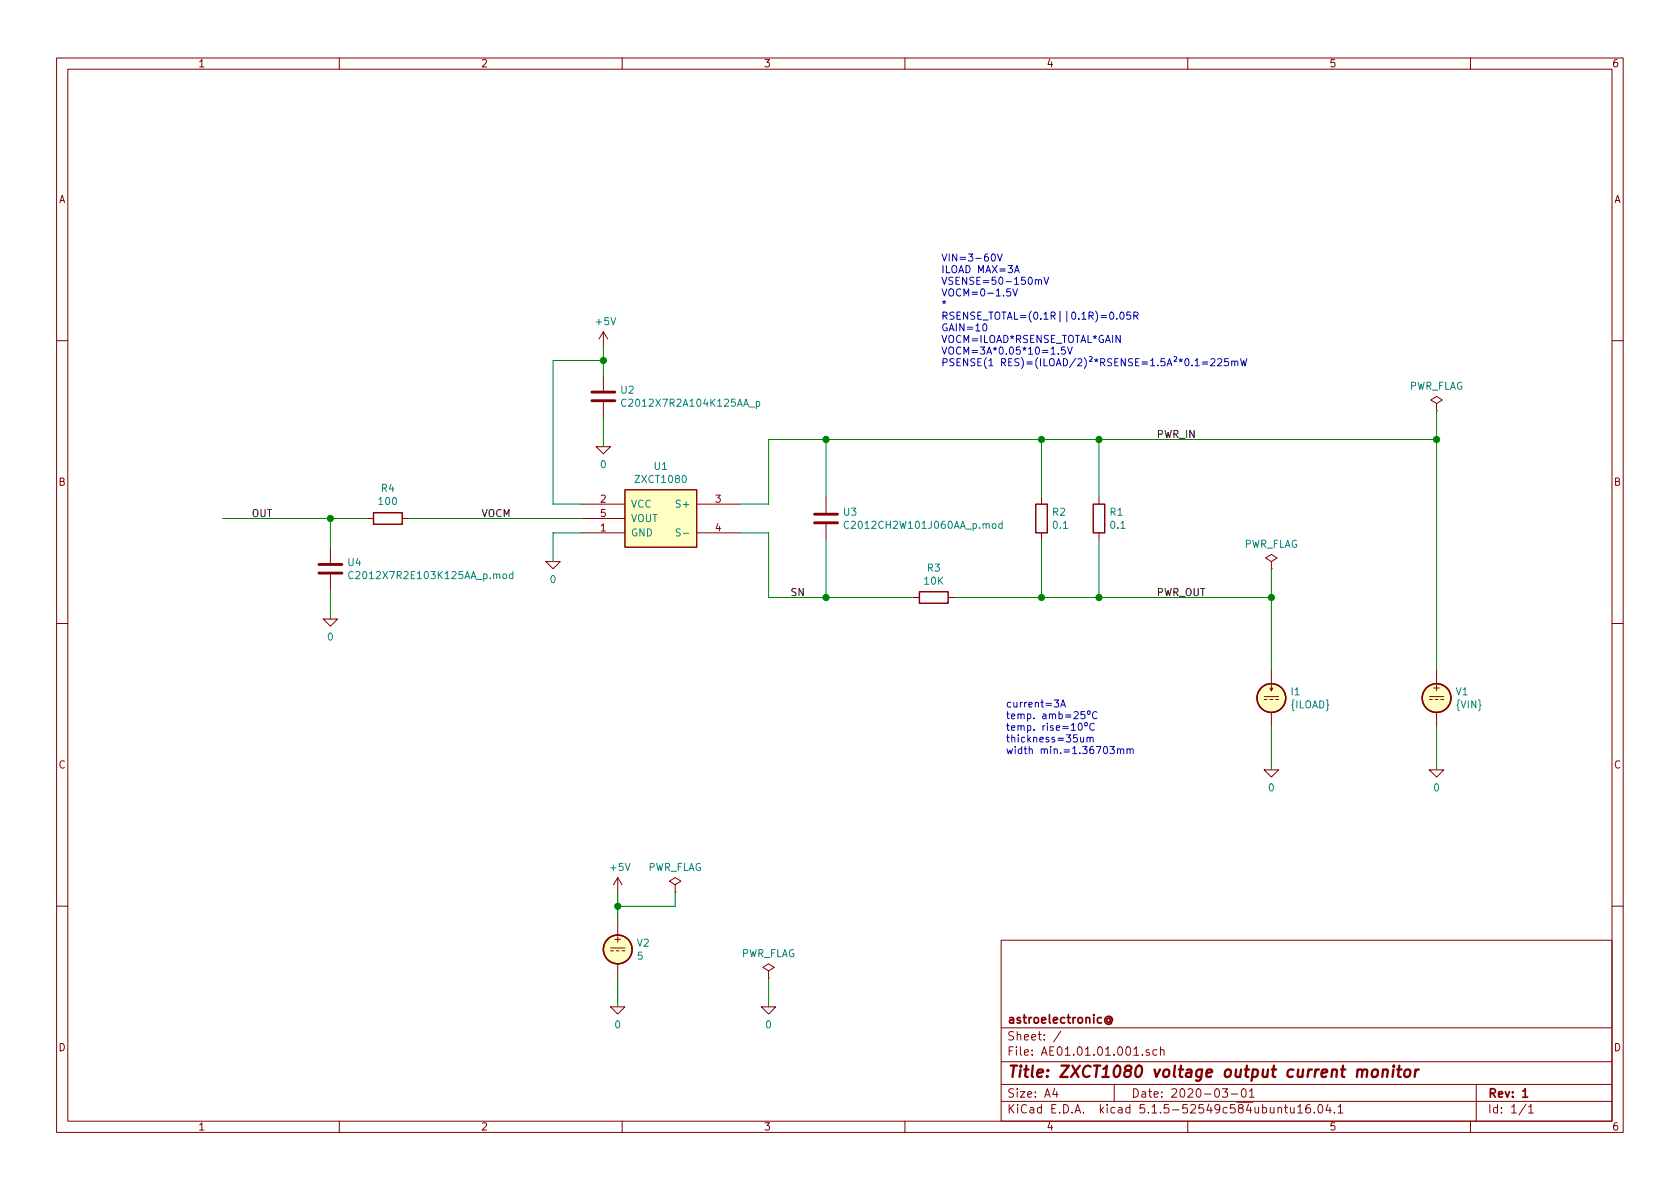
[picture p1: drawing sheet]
EESchema Schematic File Version 4
EELAYER 30 0
EELAYER END
$Descr A4 11693 8268
encoding utf-8
Sheet 1 1
Title "ZXCT1080 voltage output current monitor"
Date "2020-03-01"
Rev "1"
Comp "astroelectronic@"
Comment1 ""
Comment2 ""
Comment3 ""
Comment4 ""
$EndDescr
$Comp
L pspice:0 #GND02
U 1 1
P 5350 7000
F 0 "#GND02" H 5350 6900 50  0001 C CNN
F 1 "0" H 5350 6877 50  0000 C CNN
F 2 "" H 5350 7000 50  0001 C CNN
F 3 "~" H 5350 7000 50  0001 C CNN
	1    5350 7000
	1    0    0    -1  
$EndComp
Wire Wire Line
	5350 7000 5350 6800
$Comp
L power:PWR_FLAG #FLG02
U 1 1
P 5350 6800
F 0 "#FLG02" H 5350 6875 50  0001 C CNN
F 1 "PWR_FLAG" H 5350 6973 50  0000 C CNN
F 2 "" H 5350 6800 50  0001 C CNN
F 3 "~" H 5350 6800 50  0001 C CNN
	1    5350 6800
	1    0    0    -1  
$EndComp
Wire Wire Line
	4300 6800 4300 7000
$Comp
L pspice:0 #GND01
U 1 1
P 4300 7000
F 0 "#GND01" H 4300 6900 50  0001 C CNN
F 1 "0" H 4300 6877 50  0000 C CNN
F 2 "" H 4300 7000 50  0001 C CNN
F 3 "~" H 4300 7000 50  0001 C CNN
	1    4300 7000
	1    0    0    -1  
$EndComp
Wire Wire Line
	4300 6400 4300 6300
$Comp
L power:+5V #PWR01
U 1 1
P 4300 6200
F 0 "#PWR01" H 4300 6050 50  0001 C CNN
F 1 "+5V" H 4315 6373 50  0000 C CNN
F 2 "" H 4300 6200 50  0001 C CNN
F 3 "" H 4300 6200 50  0001 C CNN
	1    4300 6200
	1    0    0    -1  
$EndComp
Wire Wire Line
	4300 6300 4700 6300
Wire Wire Line
	4700 6300 4700 6200
Connection ~ 4300 6300
Wire Wire Line
	4300 6300 4300 6200
$Comp
L power:PWR_FLAG #FLG01
U 1 1
P 4700 6200
F 0 "#FLG01" H 4700 6275 50  0001 C CNN
F 1 "PWR_FLAG" H 4700 6373 50  0000 C CNN
F 2 "" H 4700 6200 50  0001 C CNN
F 3 "~" H 4700 6200 50  0001 C CNN
	1    4700 6200
	1    0    0    -1  
$EndComp
Wire Wire Line
	10000 5050 10000 5350
$Comp
L pspice:0 #GND0101
U 1 1
P 10000 5350
F 0 "#GND0101" H 10000 5250 50  0001 C CNN
F 1 "0" H 10000 5227 50  0000 C CNN
F 2 "" H 10000 5350 50  0001 C CNN
F 3 "~" H 10000 5350 50  0001 C CNN
	1    10000 5350
	1    0    0    -1  
$EndComp
Wire Wire Line
	8850 5050 8850 5350
$Comp
L pspice:0 #GND0102
U 1 1
P 8850 5350
F 0 "#GND0102" H 8850 5250 50  0001 C CNN
F 1 "0" H 8850 5227 50  0000 C CNN
F 2 "" H 8850 5350 50  0001 C CNN
F 3 "~" H 8850 5350 50  0001 C CNN
	1    8850 5350
	1    0    0    -1  
$EndComp
Wire Wire Line
	8850 4650 8850 4150
$Comp
L Device:R R1
U 1 1
P 7650 3600
F 0 "R1" H 7720 3646 50  0000 L CNN
F 1 "0.1" H 7720 3555 50  0000 L CNN
F 2 "Resistor_SMD:R_2512_6332Metric" V 7580 3600 50  0001 C CNN
F 3 "~" H 7650 3600 50  0001 C CNN
F 4 "R" H 7650 3600 50  0001 C CNN "Spice_Primitive"
F 5 "0.1" H 7650 3600 50  0001 C CNN "Spice_Model"
F 6 "Y" H 7650 3600 50  0001 C CNN "Spice_Netlist_Enabled"
	1    7650 3600
	1    0    0    -1  
$EndComp
Wire Wire Line
	8850 4150 7650 4150
Wire Wire Line
	7650 4150 7650 3750
$Comp
L Device:R R2
U 1 1
P 7250 3600
F 0 "R2" H 7320 3646 50  0000 L CNN
F 1 "0.1" H 7320 3555 50  0000 L CNN
F 2 "Resistor_SMD:R_2512_6332Metric" V 7180 3600 50  0001 C CNN
F 3 "~" H 7250 3600 50  0001 C CNN
F 4 "R" H 7250 3600 50  0001 C CNN "Spice_Primitive"
F 5 "0.1" H 7250 3600 50  0001 C CNN "Spice_Model"
F 6 "Y" H 7250 3600 50  0001 C CNN "Spice_Netlist_Enabled"
	1    7250 3600
	1    0    0    -1  
$EndComp
Wire Wire Line
	7650 4150 7250 4150
Wire Wire Line
	7250 4150 7250 3750
$Comp
L Device:R R3
U 1 1
P 6500 4150
F 0 "R3" V 6293 4150 50  0000 C CNN
F 1 "10K" V 6384 4150 50  0000 C CNN
F 2 "Resistor_SMD:R_0805_2012Metric" V 6430 4150 50  0001 C CNN
F 3 "~" H 6500 4150 50  0001 C CNN
F 4 "R" H 6500 4150 50  0001 C CNN "Spice_Primitive"
F 5 "10K" H 6500 4150 50  0001 C CNN "Spice_Model"
F 6 "Y" H 6500 4150 50  0001 C CNN "Spice_Netlist_Enabled"
	1    6500 4150
	0    1    1    0   
$EndComp
Wire Wire Line
	7250 4150 6650 4150
Connection ~ 7250 4150
Wire Wire Line
	6350 4150 5750 4150
$Comp
L Device:C U3
U 1 1
P 5750 3600
F 0 "U3" H 5865 3646 50  0000 L CNN
F 1 "C2012CH2W101J060AA_p.mod" H 5865 3555 50  0000 L CNN
F 2 "Capacitor_SMD:C_0805_2012Metric" H 5788 3450 50  0001 C CNN
F 3 "~" H 5750 3600 50  0001 C CNN
F 4 "X" H 5750 3600 50  0001 C CNN "Spice_Primitive"
F 5 "C2012CH2W101J060AA_p" H 5750 3600 50  0001 C CNN "Spice_Model"
F 6 "Y" H 5750 3600 50  0001 C CNN "Spice_Netlist_Enabled"
F 7 "models/C2012CH2W101J060AA_p.mod" H 5750 3600 50  0001 C CNN "Spice_Lib_File"
	1    5750 3600
	1    0    0    -1  
$EndComp
Wire Wire Line
	5750 4150 5750 3750
Wire Wire Line
	5750 4150 5350 4150
Connection ~ 5750 4150
Wire Wire Line
	5350 4150 5350 3700
Wire Wire Line
	5350 3700 5150 3700
Wire Wire Line
	5350 3500 5150 3500
Wire Wire Line
	4050 3700 3850 3700
Wire Wire Line
	3850 3700 3850 3900
$Comp
L pspice:0 #GND0103
U 1 1
P 3850 3900
F 0 "#GND0103" H 3850 3800 50  0001 C CNN
F 1 "0" H 3850 3777 50  0000 C CNN
F 2 "" H 3850 3900 50  0001 C CNN
F 3 "~" H 3850 3900 50  0001 C CNN
	1    3850 3900
	1    0    0    -1  
$EndComp
Wire Wire Line
	4050 3500 3850 3500
Wire Wire Line
	3850 3500 3850 2500
Wire Wire Line
	4050 3600 2850 3600
Text Label 5500 4150 0    50   ~ 0
SN
Text Label 8050 4150 0    50   ~ 0
PWR_OUT
Text Label 3350 3600 0    50   ~ 0
VOCM
$Comp
L Device:C U2
U 1 1
P 4200 2750
F 0 "U2" H 4315 2796 50  0000 L CNN
F 1 "C2012X7R2A104K125AA_p" H 4315 2705 50  0000 L CNN
F 2 "Capacitor_SMD:C_0805_2012Metric" H 4238 2600 50  0001 C CNN
F 3 "~" H 4200 2750 50  0001 C CNN
F 4 "X" H 4200 2750 50  0001 C CNN "Spice_Primitive"
F 5 "C2012X7R2A104K125AA_p" H 4200 2750 50  0001 C CNN "Spice_Model"
F 6 "Y" H 4200 2750 50  0001 C CNN "Spice_Netlist_Enabled"
F 7 "models/C2012X7R2A104K125AA_p.mod" H 4200 2750 50  0001 C CNN "Spice_Lib_File"
	1    4200 2750
	1    0    0    -1  
$EndComp
Wire Wire Line
	4200 2900 4200 3100
$Comp
L pspice:0 #GND04
U 1 1
P 4200 3100
F 0 "#GND04" H 4200 3000 50  0001 C CNN
F 1 "0" H 4200 2977 50  0000 C CNN
F 2 "" H 4200 3100 50  0001 C CNN
F 3 "~" H 4200 3100 50  0001 C CNN
	1    4200 3100
	1    0    0    -1  
$EndComp
Wire Wire Line
	4200 2600 4200 2500
$Comp
L power:+5V #PWR02
U 1 1
P 4200 2400
F 0 "#PWR02" H 4200 2250 50  0001 C CNN
F 1 "+5V" H 4215 2573 50  0000 C CNN
F 2 "" H 4200 2400 50  0001 C CNN
F 3 "" H 4200 2400 50  0001 C CNN
	1    4200 2400
	1    0    0    -1  
$EndComp
Wire Wire Line
	3850 2500 4200 2500
Connection ~ 4200 2500
Wire Wire Line
	4200 2500 4200 2400
$Comp
L Device:R R4
U 1 1
P 2700 3600
F 0 "R4" V 2907 3600 50  0000 C CNN
F 1 "100" V 2816 3600 50  0000 C CNN
F 2 "Resistor_SMD:R_0805_2012Metric" V 2630 3600 50  0001 C CNN
F 3 "~" H 2700 3600 50  0001 C CNN
F 4 "R" H 2700 3600 50  0001 C CNN "Spice_Primitive"
F 5 "100" H 2700 3600 50  0001 C CNN "Spice_Model"
F 6 "Y" H 2700 3600 50  0001 C CNN "Spice_Netlist_Enabled"
	1    2700 3600
	0    -1   -1   0   
$EndComp
Wire Wire Line
	2550 3600 2300 3600
$Comp
L Device:C U4
U 1 1
P 2300 3950
F 0 "U4" H 2415 3996 50  0000 L CNN
F 1 "C2012X7R2E103K125AA_p.mod" H 2415 3905 50  0000 L CNN
F 2 "Capacitor_SMD:C_0805_2012Metric" H 2338 3800 50  0001 C CNN
F 3 "~" H 2300 3950 50  0001 C CNN
F 4 "X" H 2300 3950 50  0001 C CNN "Spice_Primitive"
F 5 "C2012X7R2E103K125AA_p" H 2300 3950 50  0001 C CNN "Spice_Model"
F 6 "Y" H 2300 3950 50  0001 C CNN "Spice_Netlist_Enabled"
F 7 "models/C2012X7R2E103K125AA_p.mod" H 2300 3950 50  0001 C CNN "Spice_Lib_File"
	1    2300 3950
	1    0    0    -1  
$EndComp
Wire Wire Line
	2300 3800 2300 3600
Connection ~ 2300 3600
Wire Wire Line
	2300 3600 1550 3600
Wire Wire Line
	2300 4100 2300 4300
$Comp
L pspice:0 #GND03
U 1 1
P 2300 4300
F 0 "#GND03" H 2300 4200 50  0001 C CNN
F 1 "0" H 2300 4177 50  0000 C CNN
F 2 "" H 2300 4300 50  0001 C CNN
F 3 "~" H 2300 4300 50  0001 C CNN
	1    2300 4300
	1    0    0    -1  
$EndComp
Text Label 1750 3600 0    50   ~ 0
OUT
Connection ~ 5750 3050
Text Label 8050 3050 0    50   ~ 0
PWR_IN
Wire Wire Line
	5350 3050 5350 3500
Wire Wire Line
	5750 3050 5350 3050
Wire Wire Line
	5750 3450 5750 3050
Connection ~ 7250 3050
Wire Wire Line
	7250 3050 5750 3050
Wire Wire Line
	7250 3050 7650 3050
Wire Wire Line
	7250 3450 7250 3050
Wire Wire Line
	7650 3050 10000 3050
Wire Wire Line
	7650 3450 7650 3050
Connection ~ 7650 4150
Connection ~ 7650 3050
Text Notes 6550 2550 0    50   ~ 0
VIN=3-60V\nILOAD MAX=3A\nVSENSE=50-150mV\nVOCM=0-1.5V\n*\nRSENSE_TOTAL=(0.1R||0.1R)=0.05R\nGAIN=10\nVOCM=ILOAD*RSENSE_TOTAL*GAIN\nVOCM=3A*0.05*10=1.5V\nPSENSE(1 RES)=(ILOAD/2)²*RSENSE=1.5A²*0.1=225mW
Text Notes 7000 5250 0    50   ~ 0
current=3A\ntemp. amb=25ºC\ntemp. rise=10ºC\nthickness=35um\nwidth min.=1.36703mm
$Comp
L power:PWR_FLAG #FLG0101
U 1 1
P 8850 3950
F 0 "#FLG0101" H 8850 4025 50  0001 C CNN
F 1 "PWR_FLAG" H 8850 4123 50  0000 C CNN
F 2 "" H 8850 3950 50  0001 C CNN
F 3 "~" H 8850 3950 50  0001 C CNN
	1    8850 3950
	1    0    0    -1  
$EndComp
Wire Wire Line
	8850 4150 8850 3950
Connection ~ 8850 4150
$Comp
L power:PWR_FLAG #FLG0102
U 1 1
P 10000 2850
F 0 "#FLG0102" H 10000 2925 50  0001 C CNN
F 1 "PWR_FLAG" H 10000 3023 50  0000 C CNN
F 2 "" H 10000 2850 50  0001 C CNN
F 3 "~" H 10000 2850 50  0001 C CNN
	1    10000 2850
	1    0    0    -1  
$EndComp
Wire Wire Line
	10000 3050 10000 2850
$Comp
L AE01.17.01.000:ZXCT1080 U1
U 1 1
P 4600 3600
F 0 "U1" H 4600 3965 50  0000 C CNN
F 1 "ZXCT1080" H 4600 3874 50  0000 C CNN
F 2 "Package_TO_SOT_SMD:SOT-23-5" H 4350 3100 50  0001 L BNN
F 3 "~" H 4350 3000 50  0001 L BNN
F 4 "X" H 4600 3600 50  0001 C CNN "Spice_Primitive"
F 5 "ZXCT1080" H 4600 3600 50  0001 C CNN "Spice_Model"
F 6 "Y" H 4600 3600 50  0001 C CNN "Spice_Netlist_Enabled"
F 7 "models/ZXCT1080.spice.txt" H 4600 3600 50  0001 C CNN "Spice_Lib_File"
	1    4600 3600
	1    0    0    -1  
$EndComp
$Comp
L Simulation_SPICE:VDC V2
U 1 1
P 4300 6600
F 0 "V2" H 4430 6646 50  0000 L CNN
F 1 "5" H 4430 6555 50  0000 L CNN
F 2 "" H 4300 6600 50  0001 C CNN
F 3 "~" H 4300 6600 50  0001 C CNN
F 4 "Y" H 4300 6600 50  0001 L CNN "Spice_Netlist_Enabled"
F 5 "V" H 4300 6600 50  0001 L CNN "Spice_Primitive"
	1    4300 6600
	1    0    0    -1  
$EndComp
$Comp
L Simulation_SPICE:VDC V1
U 1 1
P 10000 4850
F 0 "V1" H 10130 4896 50  0000 L CNN
F 1 "{VIN}" H 10130 4805 50  0000 L CNN
F 2 "" H 10000 4850 50  0001 C CNN
F 3 "~" H 10000 4850 50  0001 C CNN
F 4 "Y" H 10000 4850 50  0001 L CNN "Spice_Netlist_Enabled"
F 5 "V" H 10000 4850 50  0001 L CNN "Spice_Primitive"
	1    10000 4850
	1    0    0    -1  
$EndComp
Wire Wire Line
	10000 4650 10000 3050
Connection ~ 10000 3050
$Comp
L Simulation_SPICE:IDC I1
U 1 1
P 8850 4850
F 0 "I1" H 8720 4896 50  0000 R CNN
F 1 "{ILOAD}" H 8720 4805 50  0000 R CNN
F 2 "" H 8850 4850 50  0001 C CNN
F 3 "~" H 8850 4850 50  0001 C CNN
F 4 "Y" H 8850 4850 50  0001 L CNN "Spice_Netlist_Enabled"
F 5 "I" H 8850 4850 50  0001 L CNN "Spice_Primitive"
	1    8850 4850
	-1   0    0    -1  
$EndComp
$EndSCHEMATC
